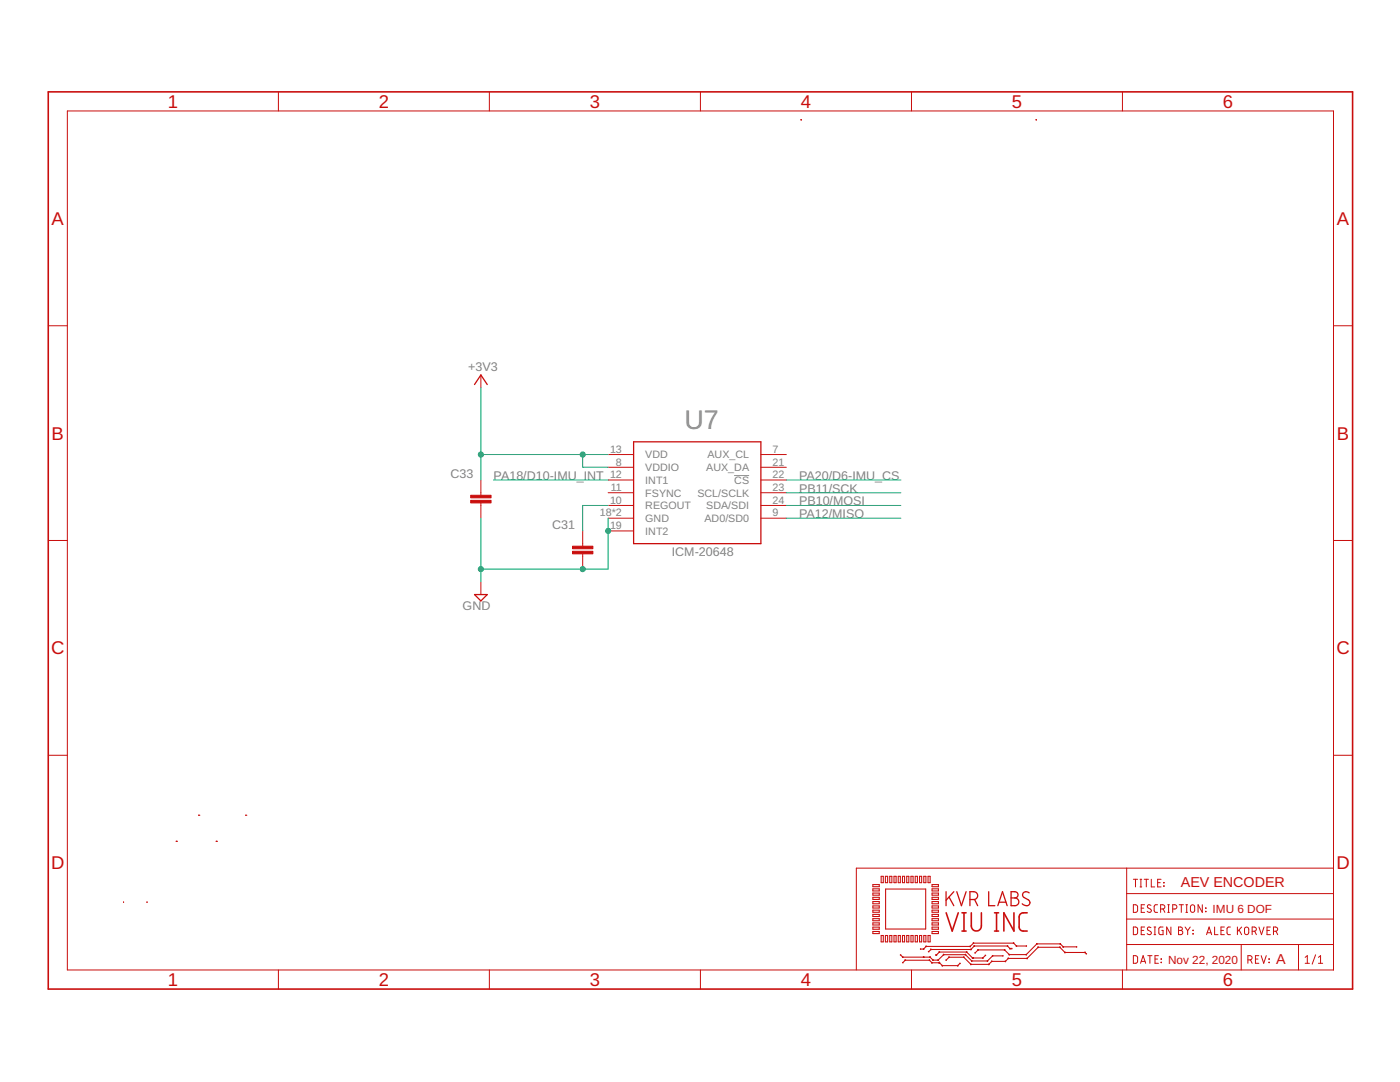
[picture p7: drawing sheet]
<svg xmlns="http://www.w3.org/2000/svg" width="279mm" height="216mm" viewBox="0 0 279 216" stroke-linecap="round" stroke-linejoin="round" font-family="sans-serif">
<path d="M146.5 94.9h3" fill="none" stroke="#808080" stroke-width=".2"/>
<g fill="none" stroke="#c90d0c" stroke-width=".2">
<path d="M55.6 18.3v3.8M97.7 18.3v3.8M139.8 18.3v3.8M181.9 18.3v3.8M224 18.3v3.8M13.4 22.1h252.7v171.4h-252.7zM9.6 65h3.8M96 74.8v2.6M266.1 65h3.8M96 95.8v3M121.4 90.7h5M121.4 93.2h5"/>
<path d="M121.4 95.8h5M121.4 98.3h5M151.8 90.7h5.1M151.8 93.2h5.1M151.8 95.8h5.1M151.8 98.3h5.1M9.6 107.8h3.8M96 100.4v3M96 116.1v2.5M116.3 105.9v3.1M116.3 110.5v3.1M121.4 100.9h5"/>
<path d="M121.4 103.4h5M121.4 105.9h5M151.8 100.9h5.1M151.8 103.4h5.1M266.1 107.8h3.8M9.6 150.7h3.8M266.1 150.7h3.8M224.9 173.2v20.3M224.9 178.3h41.2M226.2 175.5h.8M226.6 175.5v1.5M227.5 175.5h.4"/>
<path d="M227.5 177h.4M227.7 175.5v1.5M228.3 175.5h.9M228.8 175.5v1.5M229.8 175.5v1.5h.6M231 176.1h.5M231.7 175.5h-.7v1.5h.7M232.2 176.1l.1 .1zM232.2 176.8h.1zM266.1 173.2h-95.2v20.3M55.6 193.5v3.9M97.7 193.5v3.9"/>
<path d="M139.8 193.5v3.9M181.9 193.5v3.9M224 193.5v3.9M224.9 188.5h41.2M224.9 183.4h41.2M226.2 190.7h.6l.2 .2v1.1l-.2 .2h-.6zM226.2 185h.6l.2 .2v1l-.2 .3h-.6zM226.2 180.5l.6 .1 .2 .2v1l-.2 .2-.6 .1zM227.6 192.2l.5-1.5 .5 1.5M227.8 191.8h.7M227.8 185.7h.5M227.8 181.2h.5"/>
<path d="M228.4 185h-.6v1.5h.6M228.4 180.5h-.6v1.6h.6M229.1 190.7h.8M229.5 190.7v1.5M229.7 185.1a.4 .4 0 0 0-.5-.1 .4 .4 0 0 0-.2 .5l.6 .4a.41 .41 0 0 1 0 .6 .41 .41 0 0 1-.7-.2M229.7 180.7a.4 .4 0 0 0-.5-.1 .4 .4 0 0 0-.2 .5l.6 .3a.41 .41 0 0 1 0 .7 .41 .41 0 0 1-.7-.3M230.3 185h.4M230.3 186.5h.4M230.5 185v1.5M230.5 191.4h.5M231 180.5l-.5 .1-.2 .3 .1 .9 .1 .2 .5 .1M231.2 190.7h-.7v1.5h.7"/>
<path d="M231.6 181.4h.5a.42 .42 0 0 0 .4-.4 .42 .42 0 0 0-.4-.5h-.5v1.6M231.7 191.3l.1 .1zM231.7 192l.1 .1zM232.1 185h-.6l-.2 .2v1l.2 .3h.6v-.8h-.2M232.1 181.4l.4 .7M233 180.5h.4M233 182.1h.4M233.2 180.5v1.6M233.7 185v1.5l-.9-1.5v1.5M234 181.4h.5a.42 .42 0 0 0 .4-.4 .42 .42 0 0 0-.4-.5h-.5v1.6M235.2 185l.7 .1v.4l-.3 .2a.42 .42 0 0 1 .5 .4 .42 .42 0 0 1-.5 .4h-.4zM235.2 185.7h.4"/>
<path d="M235.3 180.5h.9M235.8 180.5v1.6M236.5 185l.5 .7M236.7 180.5h.3M236.7 182.1h.3M236.8 180.5v1.6M237 185.7v.8M237.5 185l-.5 .7M237.7 180.7l.3-.2 .3 .2 .1 .9a.42 .42 0 0 1-.4 .5 .42 .42 0 0 1-.4-.5zM238.1 185.6v.1zM238.1 186.3v.1zM239.9 180.5v1.6l-.8-1.6v1.6"/>
<path d="M240.6 181.2l.1 .1zM240.6 181.8l.1 .1zM240.8 186.5l.5-1.5 .5 1.5M240.9 186.1h.8M242.4 185v1.5h.7M243.7 185.7h.5M244.3 185h-.6v1.5h.6M245.6 185h-.5l-.2 .3v1l.2 .2h.5M247 185v1.5M247.3 185.6l.5 .9M247.7 188.5v5M247.8 185l-.8 .9"/>
<path d="M248.5 185.1l.3-.1 .3 .1 .1 1a.42 .42 0 0 1-.4 .4 .42 .42 0 0 1-.4-.4zM249 191.5h.5a.42 .42 0 0 0 .4-.4 .42 .42 0 0 0-.4-.4h-.5v1.5M249.6 191.5l.3 .7M249.9 185.8h.4a.42 .42 0 0 0 .4-.4 .42 .42 0 0 0-.4-.4h-.4v1.5M250.4 185.8l.3 .7M250.5 191.4h.6M251.2 190.7h-.7v1.5h.7M251.2 185l.6 1.5 .5-1.5M251.7 190.7l.5 1.5 .5-1.5M252.9 185.7h.5M253.2 191.3l.1 .1zM253.2 192l.1 .1z"/>
<path d="M253.5 185h-.6v1.5h.6M254.1 185.8h.5a.42 .42 0 0 0 .4-.4 .42 .42 0 0 0-.4-.4h-.5v1.5M254.7 185.8l.3 .7M259.1 188.5v5M260.5 192.2h.8M260.5 191l.4-.3v1.5M262.6 190.5l-.7 1.9M263.1 192.2h.9M263.1 191l.4-.3v1.5"/>
</g>
<g fill="#c90d0c" stroke="#c90d0c" stroke-width=".2">
<path d="M114.3 110h4v.5h-4z"/>
<path d="M114.3 109h4v.5h-4z"/>
<path d="M93.9 99.8h4.1v.6h-4.1z"/>
<path d="M93.9 98.8h4.1v.5h-4.1z"/>
</g>
<g fill="none" stroke="#c90d0c" stroke-width=".25">
<path d="M94.7 76.7l1.3-1.9 1.2 1.9M126.4 88.2h25.4v20.3h-25.4zM94.7 118.6h2.5l-1.2 1.3zM188.8 177.9v2.8M189.4 179l1 1.7M190.4 177.9l-1.6 1.7M190.9 177.9l1 2.8 .9-2.8M193.6 179.5a1.36 1.36 0 0 0 1.3-.3 .78 .78 0 0 0 .1-.8 .78 .78 0 0 0-.6-.5h-.8v2.8M194.5 179.5l.6 1.2M197.3 177.9v2.8h1.2M201.8 177.9h.7a.62 .62 0 0 1 .7 .7 .62 .62 0 0 1-.7 .6 .77 .77 0 0 1 .8 .7 .77 .77 0 0 1-.8 .8h-.7zM201.8 179.2h.7"/>
<path d="M205.4 178.2a.7 .7 0 0 0-1-.2 .7 .7 0 0 0 0 1.1l.8 .5a.67 .67 0 0 1 .2 .9 .67 .67 0 0 1-1 .1l-.4-.3M199.1 180.7l1-2.8 .9 2.8M199.4 180h1.4"/>
</g>
<g fill="none" stroke="#c90d0c" stroke-width=".21">
<path d="M159.9 23.9h.1M159.9 23.9v.1M206.8 23.9h.1M206.8 23.9h-.1M206.8 23.9v.1M35.2 167.9h.1M39.7 162.7h.1M43.1 167.9h.1M43.2 167.9h.1M49 162.7h.1M49.1 162.7h.1M174.2 176.5h1.3v.4h-1.3z"/>
<path d="M174.2 177.4h1.3v.4h-1.3zM174.2 178.2h1.3v.4h-1.3zM174.2 179h1.3v.5h-1.3zM174.2 179.9h1.3v.4h-1.3zM175.9 174.9h.4v1.2h-.4zM176.7 174.9h.4v1.2h-.4zM176.7 177.4h8v8h-8zM177.6 174.9h.4v1.2h-.4zM178.4 174.9h.4v1.2h-.4zM179.3 174.9h.4v1.2h-.4zM180.1 174.9h.4v1.2h-.4zM181 174.9h.4v1.2h-.4z"/>
<path d="M181.8 174.9h.4v1.2h-.4zM182.6 174.9h.5v1.2h-.5zM183.5 174.9h.4v1.2h-.4zM184.4 174.9h.4v1.2h-.4zM185.2 174.9h.4v1.2h-.4zM186 178.2h1.3v.4h-1.3zM186 176.5h1.3v.4h-1.3zM186 177.4h1.3v.4h-1.3zM186 179h1.3v.5h-1.3zM186 179.9h1.3v.4h-1.3zM24.7 180h.1M29.3 180h.1"/>
<path d="M174.2 183.3h1.3v.4h-1.3zM174.2 180.8h1.3v.4h-1.3zM174.2 181.6h1.3v.4h-1.3zM174.2 182.5h1.3v.4h-1.3zM174.2 184.1h1.3v.5h-1.3zM174.2 185h1.3v.4h-1.3zM174.2 185.9h1.3v.4h-1.3zM175.9 186.7h.4v1.2h-.4zM176.7 186.7h.4v1.2h-.4zM177.6 186.7h.4v1.2h-.4zM178.4 186.7h.4v1.2h-.4zM179.3 186.7h.4v1.2h-.4z"/>
<path d="M179.7 190.6l.5 .4h5.4l.6 .6h1l1.1-1.1h4.4l1.2 1.2h3.2l1-1h2M179.8 190.5l-.1 .1M180.1 186.7h.4v1.2h-.4zM180.1 192l.1 .1M180.2 190.9v.2M180.2 192.1l.5-.5h4.8l.5 .5h1.5l.6 .6h3l.5-.5M180.2 190.9l-.1 .2M180.6 191.6h.1M180.7 191.5v.2M181 186.7h.4v1.2h-.4zM181.8 186.7h.4v1.2h-.4zM182.6 186.7h.5v1.2h-.5z"/>
<path d="M183.5 186.7h.4v1.2h-.4zM183.7 189.3v.1M184.3 189.3l.1 .1M184.3 190.9v.2l.1-.2-.1 .2M184.3 189.3v.1M184.3 190.9v.2M184.4 186.7h.4v1.2h-.4zM184.9 188.9l-.1-.1v.1M185.2 186.7h.4v1.2h-.4zM185.3 189.8l.1 .1M185.4 191.6l.1-.1v.2M185.6 190.9v.2"/>
<path d="M185.7 190.9l-.2 .1M185.7 189.4l.1 .1M185.8 189.4v.1M186 192v.2M186 183.3h1.3v.4h-1.3zM186 180.8h1.3v.4h-1.3zM186 181.6h1.3v.4h-1.3zM186 182.5h1.3v.4h-1.3zM186 184.1h1.3v.5h-1.3zM186 185h1.3v.4h-1.3zM186 185.9h1.3v.4h-1.3zM186 192.1l-.1 .1"/>
<path d="M186.2 191.5v.2M186.2 191.5v.1M186.8 190.5v.1M186.8 190.5l.1 .1M186.9 190.5v.1M187.3 191.6l-.1-.1v.2M187.4 192.1l.1 .1M187.4 189.9l.1 .1M187.4 192l.1 .1M187.5 192.1h-.1M187.5 189.9v.1M187.5 192.2v-.2l-.1 .2"/>
<path d="M187.5 190h5.4l1.2 1.2h2l.6-.6M187.5 190l-.7 .6M188.1 192.6l-.1 .1 .1-.1M188.3 190.4l.1 .1M188.3 190.4v.2M188.8 191.5l.1 .1M189.4 191v.1M189.4 190.9v.2M191.1 192.6l.1 .1M191.1 192.6v.1M191.5 192.2l.1 .1M192.3 190.9v.2"/>
<path d="M192.4 191l-.1 .1M192.7 190.4v.2M192.7 190.4l-.1 .1M192.9 189.9v.1M193 189.9l-.1 .1M193.6 188.8v.1v-.1M193.7 192.5l.1-.1v.1M193.7 189.4l.1 .1M193.8 189.4v.1M193.9 191.7v.1M194 191.7l-.1 .1M194.1 191.1v.1"/>
<path d="M194.1 191.1l.1 .1zM194.1 191.2l.1-.1-.1 .1M194.2 188.2h.1M194.3 188.1v.2M194.4 188.7l.1 .1M194.4 188.7v.1M194.6 190.1v.1M195.2 189.6v-.1v.1M196.1 191.1l.1 .1M196.1 191.1v.1M196.6 190.6l.1 .1M197 191.7l.1 .1"/>
<path d="M197.1 191.7v.1M197.3 192.4l.1 .1M197.3 192.4v.1M197.9 191.8l.1 .1M197.9 191.8v.1M198.1 190.8v-.1v.1M200.1 190.7v.1M200.5 189.5v.1M200.5 189.5l-.1 .1M200.7 191.9l-.1-.1v.1M201.1 188.7v.1M201.1 188.7l-.1 .1"/>
<path d="M201.2 191.2l.1 .1M201.2 191.2v.1M201.4 190.4v.1M201.5 190.4l-.1 .1M201.6 189.2v.2M201.6 189.2l-.1 .1M201.9 189.2v.2M201.9 189.3h-.3l-.5-.5h-6.7l-.6 .7h-8l-.4 .4M202.3 188.1v.2M202.3 188.2h-.1M202.9 188.7v.1M202.9 188.7l-.1 .1"/>
<path d="M204.7 190.4l.2 .1M204.8 188.7v.1M204.8 190.4v.1M204.8 188.8h-1.9l-.6-.6h-8l-.7 .6h-8.8l-.5 .6h-.6M205 191.3l-.1-.1 .1 .1M206.9 188.4v-.1l.1 .1M207.1 189l.1 .1M207.2 189v.1M207.2 189l-2.2 2.2h-3.8l-.6 .6h-2.7l-.6 .6h-3.5l-1.5-1.4h-2.9l-.6 .6M207.2 189h4.3l1 1.1h4l.3 .2M211.5 189v.1l.1-.1M211.6 188.3v.1"/>
<path d="M212.2 188.9v.1M212.5 190v.1M212.6 190l-.1 .1M214.8 188.9v.1M214.8 188.9h-2.6l-.6-.6h-4.7l-2.1 2.2h-3.4l-.9-1h-5.3l-.6 .6M216.5 190v.1M216.6 190l-.1 .1M216.8 190.3l-.1 .1"/>
</g>
<path d="M9.6 18.3h260.3v179.1h-260.3zM188.8 182.1l1.2 3.7 1.2-3.7M192 185.8h.8M192 182.1h.8M192.4 182.1v3.7M193.8 182.1v2.7a1.01 1.01 0 0 0 1 1 1.01 1.01 0 0 0 1.1-1v-2.7M198.5 185.8h.8M198.5 182.1h.8M198.9 182.1v3.7M202.4 182.1v3.7l-2.1-3.7v3.7M205 182.1l-1.1 .1a.8 .8 0 0 0-.5 .8v2l.2 .5a1.43 1.43 0 0 0 1.4 .3" fill="none" stroke="#c90d0c" stroke-width=".32"/>
<path d="M96 77.4v18.4M96 90.7h25.4M98.5 95.8h22.9M116.3 90.7v2.5h5.1M156.9 95.8h22.9M156.9 98.3h22.9M96 103.4v12.7M121.4 100.9h-5.1v5M121.4 103.4v10.2h-25.4M156.9 100.9h22.9M156.9 103.4h22.9" fill="none" stroke="#0dab76" stroke-width=".2"/>
<g fill="#0dab76" stroke="#0dab76" stroke-width=".2">
<circle cx="96" cy="90.7" r=".51"/>
<circle cx="116.3" cy="90.7" r=".51"/>
<circle cx="121.4" cy="105.9" r=".51"/>
<circle cx="116.3" cy="113.6" r=".51"/>
<circle cx="96" cy="113.6" r=".51"/>
</g>
<text font-size="5.4" fill="#808080" x="136.6" y="85.6">U7</text>
<g font-size="3.7" fill="#c90d0c">
<text x="33.5" y="21.5">1</text>
<text x="75.6" y="21.5">2</text>
<text x="117.7" y="21.5">3</text>
<text x="159.8" y="21.5">4</text>
<text x="201.9" y="21.5">5</text>
<text x="244.1" y="21.5">6</text>
<text x="10.3" y="44.9">A</text>
<text x="266.8" y="44.9">A</text>
<text x="10.3" y="87.7">B</text>
<text x="266.8" y="87.7">B</text>
<text x="10.2" y="130.6">C</text>
<text x="266.7" y="130.6">C</text>
<text x="10.2" y="173.4">D</text>
<text x="266.7" y="173.4">D</text>
<text x="33.5" y="196.7">1</text>
<text x="75.6" y="196.7">2</text>
<text x="117.7" y="196.7">3</text>
<text x="159.8" y="196.7">4</text>
<text x="201.9" y="196.7">5</text>
<text x="244.1" y="196.7">6</text>
</g>
<g font-size="2.9" fill="#c90d0c">
<text x="235.7" y="177">AEV ENCODER</text>
<text x="254.7" y="192.3">A</text>
</g>
<g font-size="2.5" fill="#808080">
<text x="93.4" y="74.1">+3V3</text>
<text x="89.9" y="95.4">C33</text>
<text x="98.5" y="95.8">PA18/D10-IMU_INT</text>
<text x="159.5" y="95.8">PA20/D6-IMU_CS</text>
<text x="159.5" y="100.9">PB10/MOSI</text>
<text x="159.5" y="98.3">PB11/SCK</text>
<text x="110.2" y="105.6">C31</text>
<text x="159.5" y="103.4">PA12/MISO</text>
<text x="134.1" y="111">ICM-20648</text>
<text x="92.3" y="121.8">GND</text>
</g>
<g font-size="2.3" fill="#c90d0c">
<text x="242" y="182.1">IMU 6 DOF</text>
<text x="233.1" y="192.3">Nov 22, 2020</text>
</g>
<g font-size="2.1" fill="#808080">
<text x="121.7" y="90.3">13</text>
<text x="121.7" y="95.4">12</text>
<text x="122.9" y="92.9">8</text>
<text x="128.8" y="91.5">VDD</text>
<text x="128.8" y="94">VDDIO</text>
<text x="141" y="94">AUX_DA</text>
<text x="141.2" y="91.5">AUX_CL</text>
<text x="154.2" y="90.3">7</text>
<text x="154.2" y="92.9">21</text>
<text x="154.2" y="95.4">22</text>
<text x="121.7" y="100.5">10</text>
<text x="121.9" y="98">11</text>
<text x="128.8" y="96.5">INT1</text>
<text x="128.8" y="99.1">FSYNC</text>
<text x="128.8" y="101.6">REGOUT</text>
<text x="139.2" y="99.1">SCL/SCLK</text>
<text x="141" y="101.6">SDA/SDI</text>
<text x="146.5" y="96.5">CS</text>
<text x="154.2" y="98">23</text>
<text x="154.2" y="100.5">24</text>
<text x="119.7" y="103">18*2</text>
<text x="121.7" y="105.6">19</text>
<text x="128.8" y="104.2">GND</text>
<text x="128.8" y="106.7">INT2</text>
<text x="140.6" y="104.2">AD0/SD0</text>
<text x="154.2" y="103">9</text>
</g>
</svg>
